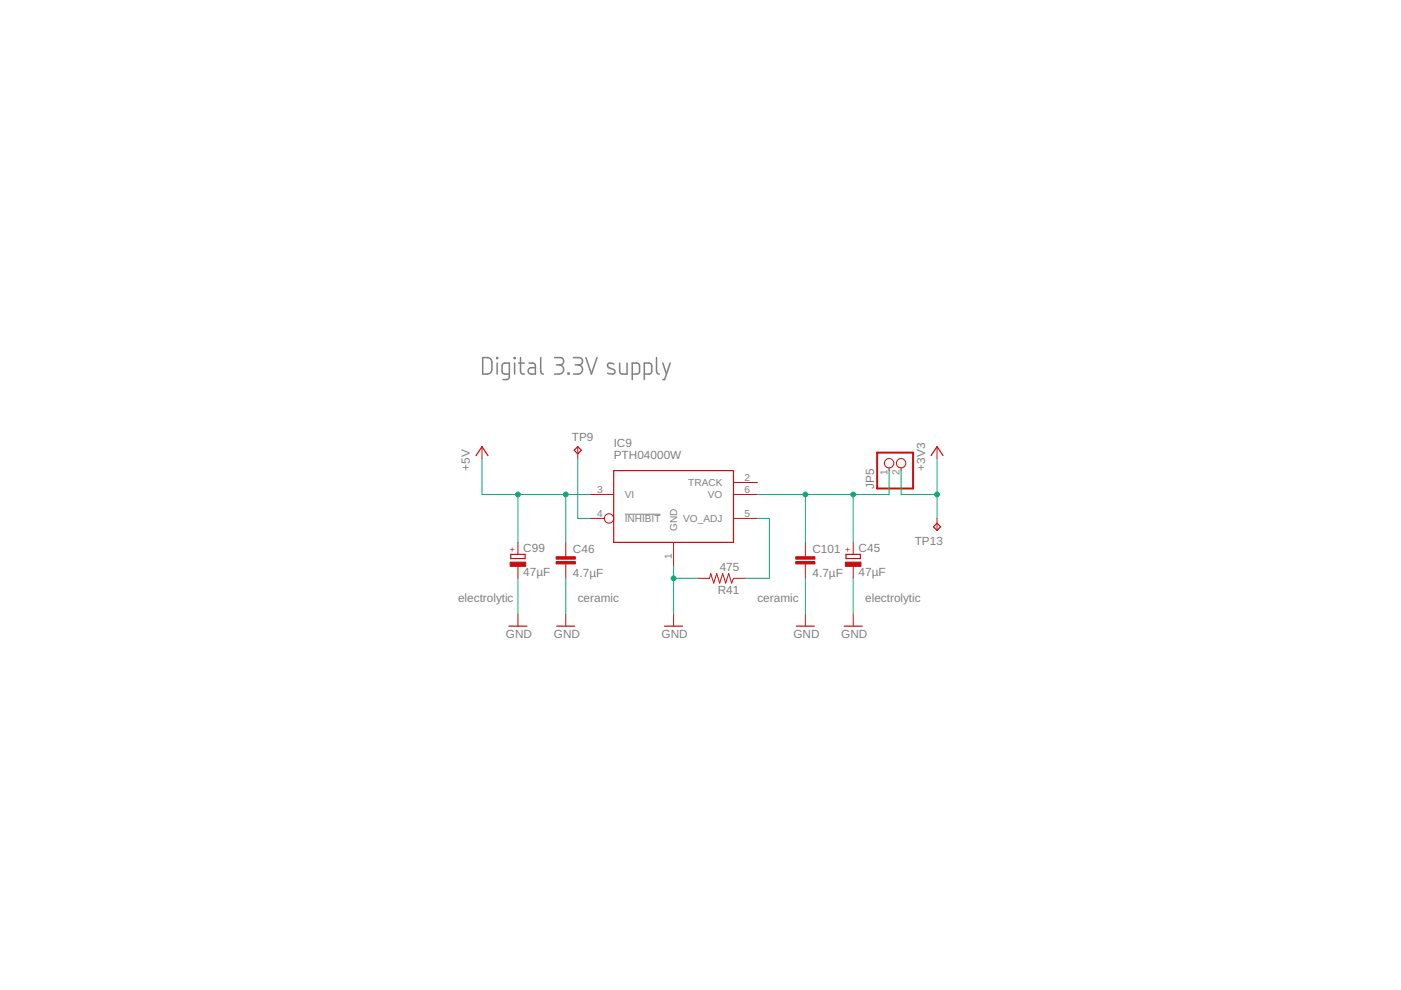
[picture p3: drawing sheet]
<svg xmlns="http://www.w3.org/2000/svg" width="297mm" height="210mm" viewBox="0 0 297 210" stroke-linecap="round" stroke-linejoin="round" font-family="sans-serif">
<g fill="none" stroke="#808080" stroke-width=".32">
<path d="M102.3 75.8a1.67 1.67 0 0 1 1.7 .3l.3 .7v1.5l-.3 .7a1.85 1.85 0 0 1-1.7 .3zM105.3 75.8h.2v.2h-.2zM105.4 77v2.3M108 79.3h-1.2l-.2-.2-.2-1.5 .3-.5 1.3-.1v2.9l-.1 .3-.3 .3h-1M109 75.8h.2v.2h-.2zM109.1 77v2.3M110 77h1.1M110.4 75.8v3.1l.2 .3 .5 .1M112.2 77h.9l.4 .4v1.9h-.9a.68 .68 0 0 1-.6-.7 .68 .68 0 0 1 .6-.6h.9M114.6 75.8l.1 3.1 .2 .3 .3 .1M117.6 75.8h1.1a.77 .77 0 0 1 .8 .8 .77 .77 0 0 1-.8 .8h-.7M118.6 77.4a.97 .97 0 0 1 .9 .9 .97 .97 0 0 1-.9 1h-1"/>
<path d="M120.4 79.1h.2v.2h-.2zM121.6 75.8h1.1a.77 .77 0 0 1 .8 .8 .77 .77 0 0 1-.8 .8h-.7M122.6 77.4a.97 .97 0 0 1 .9 .9 .97 .97 0 0 1-.9 1h-1M124.2 75.8l1.2 3.5 1.2-3.5M130.2 77.2l-.3-.1a.64 .64 0 0 0-.8-.1 .64 .64 0 0 0-.3 .7l1.3 .6a.5 .5 0 0 1 .3 .6 .5 .5 0 0 1-.5 .4l-1.1-.2M131.4 77v1.9l.2 .3 .4 .1h.9v-2.3M134 79.3h1.2l.3-.2 .1-1.5-.2-.5-1.4-.1v3.5M136.6 79.3h1.2l.3-.2 .1-1.5-.3-.5-1.3-.1v3.5M139.2 75.8v2.9l.1 .4 .5 .2M140.5 77l.8 2.3M142.1 77l-1.2 3.5h-.4"/>
</g>
<path d="M132.5 109h7.6" fill="none" stroke="#808080" stroke-width=".21"/>
<path d="M100.9 96.6l1.3-1.9 1.3 1.9M121.7 95.5l.8-.8 .8 .8-.8 .7zM130.1 99.8h25.4v15.2h-25.4zM197.4 96.6l1.3-1.9 1.2 1.9M108.3 117.5h3v.9h-3zM179.4 117.5h3v.9h-3zM197.9 111.7l.8-.8 .7 .8-.7 .8zM107.9 132.8h3.8M118 132.8h3.9M140.9 132.8h3.8M168.8 132.8h3.8M179 132.8h3.8" fill="none" stroke="#c90d0c" stroke-width=".25"/>
<g fill="none" stroke="#c90d0c" stroke-width=".21">
<path d="M102.2 94.7v2.5M122.5 94.7v2.5M188.5 99.2v.6M191.1 99.2v.6M198.7 94.7v2.5M109.8 115v2.5M120 115v3M120 119.6v3M125 109.9h3.1M125 104.8h5.1M142.8 115v5.1M155.5 109.9h5.1"/>
<path d="M155.5 102.3h5.1M155.5 104.8h5.1M170.8 115v3M170.8 119.6v3M180.9 115v2.5M198.7 109.9v2.6M109.8 120.1v2.5M109.8 130.2v2.6M120 130.2v2.6M142.8 130.2v2.6M147.9 122.6h2.5l.3-1 .6 2 .7-2 .6 2 .6-2 .7 2 .6-2 .6 2 .4-1h2.6M170.8 130.2v2.6"/>
<path d="M180.9 120.1v2.5M180.9 130.2v2.6"/>
<circle cx="188.5" cy="98.2" r=".99"/>
<circle cx="191.1" cy="98.2" r=".99"/>
<circle cx="129.1" cy="109.9" r=".99"/>
</g>
<path d="M186 96h7.6v7.6h-7.6z" fill="none" stroke="#c90d0c" stroke-width=".42"/>
<g fill="#c90d0c" stroke="#c90d0c" stroke-width=".21">
<path d="M108.2 119.2h3.3v.9h-3.3z"/>
<path d="M179.2 119.2h3.3v.9h-3.3z"/>
<path d="M117.9 119.1h4.1v.5h-4.1z"/>
<path d="M117.9 118h4.1v.6h-4.1z"/>
<path d="M168.7 119.1h4.1v.5h-4.1z"/>
<path d="M168.7 118h4.1v.6h-4.1z"/>
</g>
<g fill="none" stroke="#0dab76" stroke-width=".21">
<path d="M102.2 97.2v7.6h22.8M122.5 97.2v12.7h2.5M188.5 99.8v5h-27.9M191.1 99.8v5h7.6M198.7 97.2v12.7M109.8 104.8v10.2M120 104.8v10.2M160.6 109.9h2.5v12.7h-5M170.8 104.8v10.2M180.9 104.8v10.2M109.8 122.6v7.6M120 122.6v7.6"/>
<path d="M142.8 120.1v10.1M142.8 122.6h5.1M170.8 122.6v7.6M180.9 122.6v7.6"/>
</g>
<g fill="#0dab76" stroke="#0dab76" stroke-width=".21">
<circle cx="142.8" cy="122.6" r=".51"/>
<circle cx="198.7" cy="104.8" r=".51"/>
<circle cx="180.9" cy="104.8" r=".51"/>
<circle cx="170.8" cy="104.8" r=".51"/>
<circle cx="109.8" cy="104.8" r=".51"/>
<circle cx="120" cy="104.8" r=".51"/>
</g>
<g font-size="2.5" fill="#808080">
<text x="121.2" y="93.4">TP9</text>
<text x="130.1" y="94.7">IC9</text>
<text x="99.6" y="99.8" transform="rotate(-90 99.6 99.8)">+5V</text>
<text x="130.1" y="97.2">PTH04000W</text>
<text x="196.1" y="99.8" transform="rotate(-90 196.1 99.8)">+3V3</text>
<text x="185.3" y="103.6" transform="rotate(-90 185.3 103.6)">JP5</text>
<text x="110.9" y="117.1">C99</text>
<text x="121.5" y="117.2">C46</text>
<text x="172.3" y="117.2">C101</text>
<text x="182" y="117.1">C45</text>
<text x="193.9" y="115.5">TP13</text>
<text x="110.9" y="122.1">47µF</text>
<text x="121.5" y="122.2">4.7µF</text>
<text x="152.2" y="125.9">R41</text>
<text x="152.6" y="121.1">475</text>
<text x="172.3" y="122.2">4.7µF</text>
<text x="182" y="122.1">47µF</text>
<text x="97.1" y="127.7">electrolytic</text>
<text x="122.5" y="127.7">ceramic</text>
<text x="160.6" y="127.7">ceramic</text>
<text x="183.4" y="127.7">electrolytic</text>
<text x="107.3" y="135.3">GND</text>
<text x="117.4" y="135.3">GND</text>
<text x="140.3" y="135.3">GND</text>
<text x="168.2" y="135.3">GND</text>
<text x="178.4" y="135.3">GND</text>
</g>
<g font-size="2.1" fill="#808080">
<text x="157.8" y="102">2</text>
<text x="188.2" y="100.8" transform="rotate(-90 188.2 100.8)">1</text>
<text x="190.7" y="100.8" transform="rotate(-90 190.7 100.8)">2</text>
<text x="126.6" y="104.5">3</text>
<text x="132.5" y="105.6">VI</text>
<text x="145.9" y="103.1">TRACK</text>
<text x="150.1" y="105.6">VO</text>
<text x="157.8" y="104.5">6</text>
<text x="126.6" y="109.6">4</text>
<text x="132.5" y="110.7">INHIBIT</text>
<text x="143.6" y="112.7" transform="rotate(-90 143.6 112.7)">GND</text>
<text x="144.9" y="110.7">VO_ADJ</text>
<text x="157.8" y="109.6">5</text>
<text x="142.5" y="118.5" transform="rotate(-90 142.5 118.5)">1</text>
</g>
<g font-size="1.8" fill="#c90d0c">
<text x="109.2" y="117.1" transform="rotate(-90 109.2 117.1)">+</text>
<text x="180.3" y="117.1" transform="rotate(-90 180.3 117.1)">+</text>
</g>
</svg>
